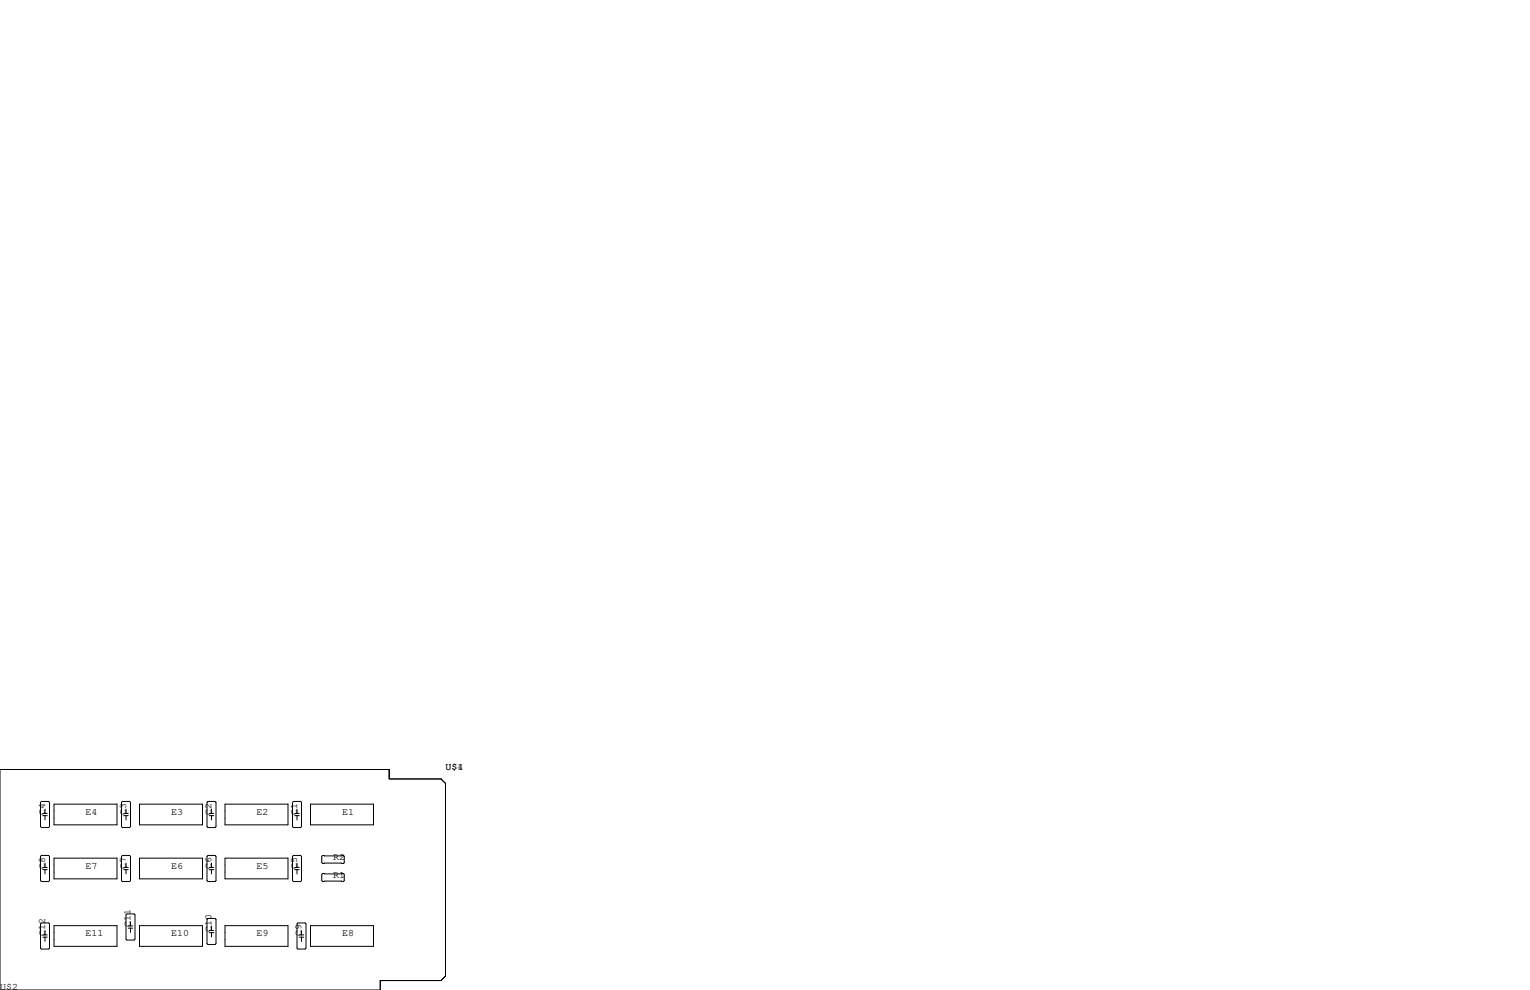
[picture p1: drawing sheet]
<svg xmlns="http://www.w3.org/2000/svg" width="432mm" height="279mm" viewBox="0 0 432 279" stroke-linecap="round" stroke-linejoin="round" font-family="sans-serif">
<g fill="none" stroke="#000" stroke-width=".28">
<path d="M0 217.2h109.9v2.6h14.6l1.2 1.3v54.4l-1.2 1.2h-17.2v2.7h-107.3zM11.7 226.2h2l.3 .2v6.9l-.3 .3h-2l-.3-.3v-6.9zM12.1 229.6h1.2M12.1 230.2h1.2M12.7 228.3v1.3M12.7 230.2v1.2M15.2 226.9h17.8v5.9h-17.8zM34.5 226.2h2.1l.2 .2v6.9l-.2 .3h-2.1l-.2-.3v-6.9zM34.9 229.6h1.3M34.9 230.2h1.3M35.6 228.3v1.3M35.6 230.2v1.2"/>
<path d="M39.4 226.9h17.8v5.9h-17.8zM58.7 226.2h2l.3 .2v6.9l-.3 .3h-2l-.3-.3v-6.9zM59.1 229.6h1.2M59.1 230.2h1.2M59.7 228.3v1.3M59.7 230.2v1.2M63.5 226.9h17.8v5.9h-17.8zM82.8 226.2h2l.3 .2v6.9l-.3 .3h-2l-.2-.3v-6.9zM83.2 229.6h1.3M83.2 230.2h1.3M83.8 228.3v1.3M83.8 230.2v1.2"/>
<path d="M87.6 226.9h17.8v5.9h-17.8zM11.7 241.4h2l.3 .3v6.8l-.3 .3h-2l-.3-.3v-6.8zM12.1 244.8h1.2M12.1 245.4h1.2M12.7 243.6v1.2M12.7 245.4v1.2M15.2 242.2h17.8v5.8h-17.8zM34.5 241.4h2.1l.2 .3v6.8l-.2 .3h-2.1l-.2-.3v-6.8zM34.9 244.8h1.3M34.9 245.4h1.3M35.6 243.6v1.2M35.6 245.4v1.2"/>
<path d="M35.6 258.2l.2-.3h2l.3 .3v6.8l-.3 .3h-2l-.2-.3zM39.4 242.2h17.8v5.8h-17.8zM58.4 259.5l.3-.3h2l.3 .3v6.8l-.3 .3h-2l-.3-.3zM58.7 241.4h2l.3 .3v6.8l-.3 .3h-2l-.3-.3v-6.8zM59.1 244.8h1.2M59.1 245.4h1.2M59.7 243.6v1.2M59.7 245.4v1.2M63.5 242.2h17.8v5.8h-17.8zM82.8 241.4h2l.3 .3v6.8l-.3 .3h-2l-.2-.3v-6.8zM83.2 244.8h1.3M83.2 245.4h1.3"/>
<path d="M83.8 243.6v1.2M83.8 245.4v1.2M90.8 246.8l.3-.3h5.8l.3 .3v1.7l-.3 .3h-5.8l-.3-.3zM91.1 241.4h5.8l.3 .3v1.8l-.3 .2h-5.8l-.3-.2v-1.8zM11.7 260.5h2l.3 .2v6.9l-.3 .2h-2l-.3-.2v-6.9zM12.1 263.9h1.2M12.1 264.5h1.2M12.7 262.6v1.3M12.7 264.5v1.2M15.2 261.2h17.8v5.9h-17.8zM36.2 261.3h1.3M36.2 262h1.3"/>
<path d="M36.8 260.1v1.2M36.8 262v1.1M39.4 261.2h17.8v5.9h-17.8zM59.1 262.6h1.2M59.1 263.2h1.2M59.7 261.4v1.2M59.7 263.2v1.2M63.5 261.2h17.8v5.9h-17.8zM83.8 260.7l.3-.2h2l.3 .2v6.9l-.3 .2h-2l-.3-.2zM84.5 263.9h1.2M84.5 264.5h1.2M85.1 262.6v1.3"/>
<path d="M85.1 264.5v1.2M87.6 261.2h17.8v5.9h-17.8z"/>
</g>
<g font-size="2.8">
<text x="125.7" y="217.2">U$1</text>
<text x="129.1" y="217.2">4</text>
<text x="12.7" y="229.9" transform="rotate(-90 12.7 229.9)">C4</text>
<text x="24.1" y="229.9">E4</text>
<text x="35.6" y="229.9" transform="rotate(-90 35.6 229.9)">C3</text>
<text x="48.3" y="229.9">E3</text>
<text x="59.7" y="229.9" transform="rotate(-90 59.7 229.9)">C2</text>
<text x="72.4" y="229.9">E2</text>
<text x="83.8" y="229.9" transform="rotate(-90 83.8 229.9)">C1</text>
<text x="96.5" y="229.9">E1</text>
<text x="12.7" y="245.1" transform="rotate(-90 12.7 245.1)">C8</text>
<text x="24.1" y="245.1">E7</text>
<text x="35.6" y="245.1" transform="rotate(-90 35.6 245.1)">C7</text>
<text x="48.3" y="245.1">E6</text>
<text x="59.7" y="245.1" transform="rotate(-90 59.7 245.1)">C6</text>
<text x="72.4" y="245.1">E5</text>
<text x="83.8" y="245.1" transform="rotate(-90 83.8 245.1)">C5</text>
<text x="94" y="242.6">R2</text>
<text x="94" y="247.6">R1</text>
<text x="36.8" y="261.6" transform="rotate(-90 36.8 261.6)">C11</text>
<text x="59.7" y="262.9" transform="rotate(-90 59.7 262.9)">C10</text>
<text x="12.7" y="264.2" transform="rotate(-90 12.7 264.2)">C12</text>
<text x="24.1" y="264.2">E11</text>
<text x="48.3" y="264.2">E10</text>
<text x="72.4" y="264.2">E9</text>
<text x="85.1" y="264.2" transform="rotate(-90 85.1 264.2)">C9</text>
<text x="96.5" y="264.2">E8</text>
<text x="0" y="279.4">U$2</text>
</g>
</svg>
